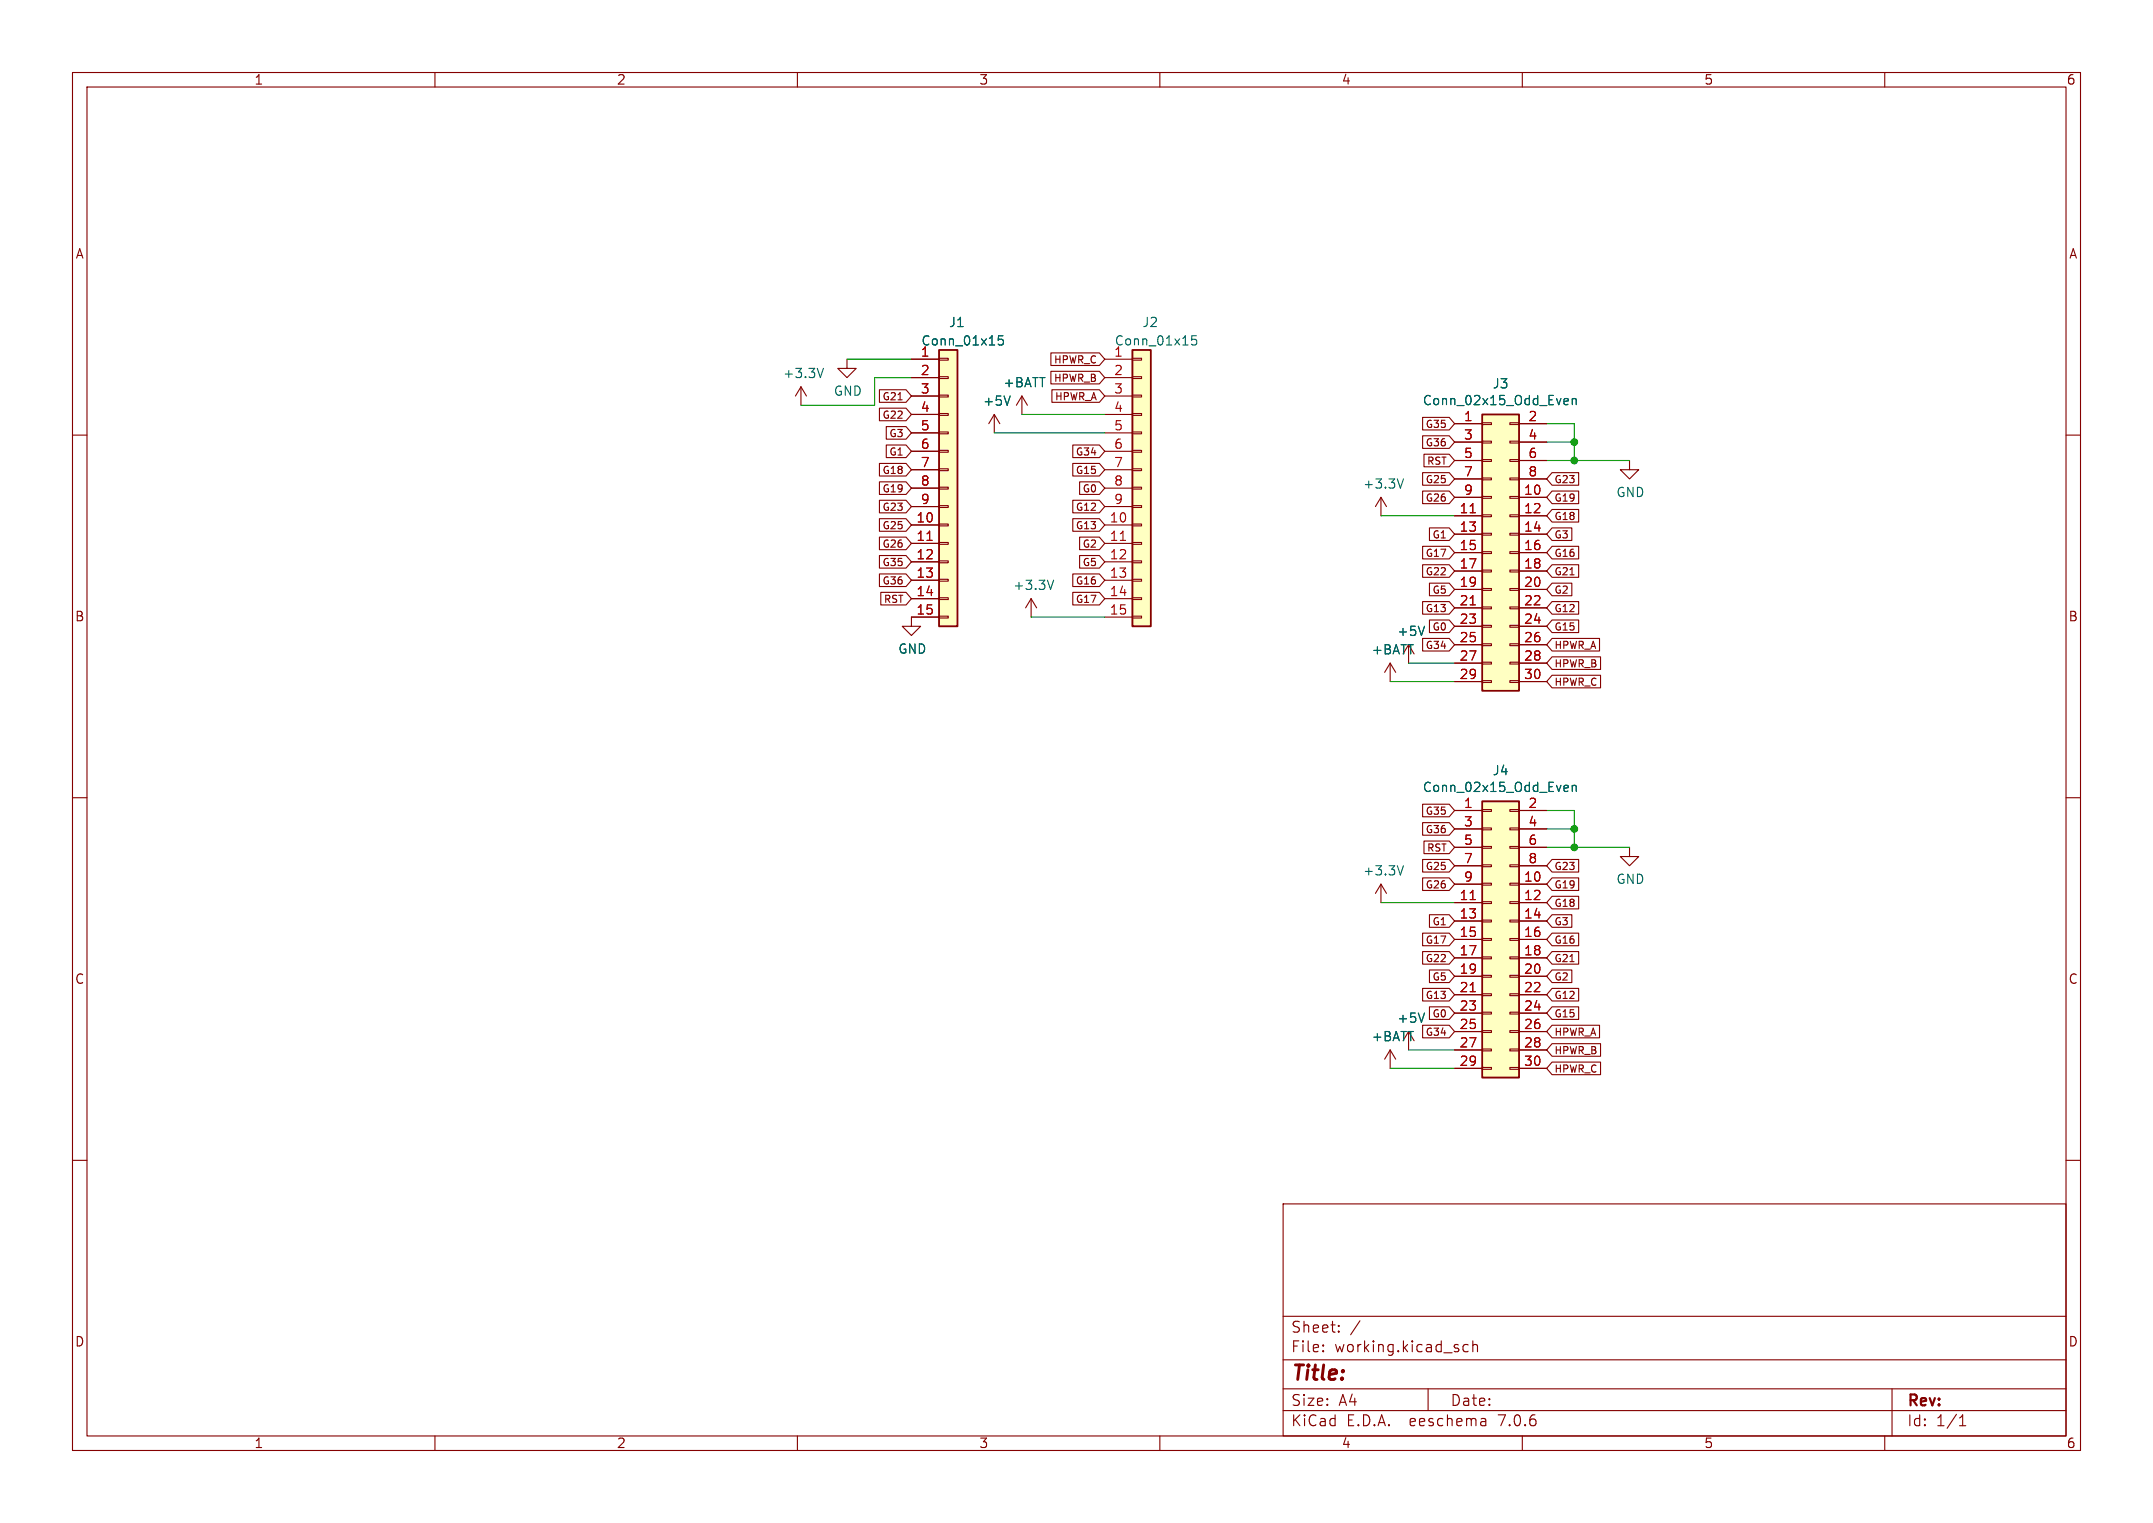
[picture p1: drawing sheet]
(kicad_sch (version 20230121) (generator eeschema)

 (paper "A4")

 (lib_symbols
  (symbol "Connector_Generic:Conn_01x15" (pin_names (offset 1.016) hide) (in_bom yes) (on_board yes)
   (property "Reference" "J" (at 0 20.32 0) (effects (font (size 1.27 1.27))))
   (property "Value" "Conn_01x15" (at 0 -20.32 0) (effects (font (size 1.27 1.27))))
   (property "Footprint" "" (at 0 0 0) (effects (font (size 1.27 1.27)) hide))
   (property "Datasheet" "~" (at 0 0 0) (effects (font (size 1.27 1.27)) hide))
   (symbol "Conn_01x15_1_1"
    (rectangle (start -1.27 -17.653) (end 0 -17.907) (stroke (width 0.1524) (type default)) (fill (type none)))
    (rectangle (start -1.27 -15.113) (end 0 -15.367) (stroke (width 0.1524) (type default)) (fill (type none)))
    (rectangle (start -1.27 -12.573) (end 0 -12.827) (stroke (width 0.1524) (type default)) (fill (type none)))
    (rectangle (start -1.27 -10.033) (end 0 -10.287) (stroke (width 0.1524) (type default)) (fill (type none)))
    (rectangle (start -1.27 -7.493) (end 0 -7.747) (stroke (width 0.1524) (type default)) (fill (type none)))
    (rectangle (start -1.27 -4.953) (end 0 -5.207) (stroke (width 0.1524) (type default)) (fill (type none)))
    (rectangle (start -1.27 -2.413) (end 0 -2.667) (stroke (width 0.1524) (type default)) (fill (type none)))
    (rectangle (start -1.27 0.127) (end 0 -0.127) (stroke (width 0.1524) (type default)) (fill (type none)))
    (rectangle (start -1.27 2.667) (end 0 2.413) (stroke (width 0.1524) (type default)) (fill (type none)))
    (rectangle (start -1.27 5.207) (end 0 4.953) (stroke (width 0.1524) (type default)) (fill (type none)))
    (rectangle (start -1.27 7.747) (end 0 7.493) (stroke (width 0.1524) (type default)) (fill (type none)))
    (rectangle (start -1.27 10.287) (end 0 10.033) (stroke (width 0.1524) (type default)) (fill (type none)))
    (rectangle (start -1.27 12.827) (end 0 12.573) (stroke (width 0.1524) (type default)) (fill (type none)))
    (rectangle (start -1.27 15.367) (end 0 15.113) (stroke (width 0.1524) (type default)) (fill (type none)))
    (rectangle (start -1.27 17.907) (end 0 17.653) (stroke (width 0.1524) (type default)) (fill (type none)))
    (rectangle (start -1.27 19.05) (end 1.27 -19.05) (stroke (width 0.254) (type default)) (fill (type background)))
    (pin passive line (at -5.08 17.78 0) (length 3.81) (name "Pin_1" (effects (font (size 1.27 1.27)))) (number "1" (effects (font (size 1.27 1.27)))))
    (pin passive line (at -5.08 -5.08 0) (length 3.81) (name "Pin_10" (effects (font (size 1.27 1.27)))) (number "10" (effects (font (size 1.27 1.27)))))
    (pin passive line (at -5.08 -7.62 0) (length 3.81) (name "Pin_11" (effects (font (size 1.27 1.27)))) (number "11" (effects (font (size 1.27 1.27)))))
    (pin passive line (at -5.08 -10.16 0) (length 3.81) (name "Pin_12" (effects (font (size 1.27 1.27)))) (number "12" (effects (font (size 1.27 1.27)))))
    (pin passive line (at -5.08 -12.7 0) (length 3.81) (name "Pin_13" (effects (font (size 1.27 1.27)))) (number "13" (effects (font (size 1.27 1.27)))))
    (pin passive line (at -5.08 -15.24 0) (length 3.81) (name "Pin_14" (effects (font (size 1.27 1.27)))) (number "14" (effects (font (size 1.27 1.27)))))
    (pin passive line (at -5.08 -17.78 0) (length 3.81) (name "Pin_15" (effects (font (size 1.27 1.27)))) (number "15" (effects (font (size 1.27 1.27)))))
    (pin passive line (at -5.08 15.24 0) (length 3.81) (name "Pin_2" (effects (font (size 1.27 1.27)))) (number "2" (effects (font (size 1.27 1.27)))))
    (pin passive line (at -5.08 12.7 0) (length 3.81) (name "Pin_3" (effects (font (size 1.27 1.27)))) (number "3" (effects (font (size 1.27 1.27)))))
    (pin passive line (at -5.08 10.16 0) (length 3.81) (name "Pin_4" (effects (font (size 1.27 1.27)))) (number "4" (effects (font (size 1.27 1.27)))))
    (pin passive line (at -5.08 7.62 0) (length 3.81) (name "Pin_5" (effects (font (size 1.27 1.27)))) (number "5" (effects (font (size 1.27 1.27)))))
    (pin passive line (at -5.08 5.08 0) (length 3.81) (name "Pin_6" (effects (font (size 1.27 1.27)))) (number "6" (effects (font (size 1.27 1.27)))))
    (pin passive line (at -5.08 2.54 0) (length 3.81) (name "Pin_7" (effects (font (size 1.27 1.27)))) (number "7" (effects (font (size 1.27 1.27)))))
    (pin passive line (at -5.08 0 0) (length 3.81) (name "Pin_8" (effects (font (size 1.27 1.27)))) (number "8" (effects (font (size 1.27 1.27)))))
    (pin passive line (at -5.08 -2.54 0) (length 3.81) (name "Pin_9" (effects (font (size 1.27 1.27)))) (number "9" (effects (font (size 1.27 1.27)))))))
  (symbol "Connector_Generic:Conn_02x15_Odd_Even" (pin_names (offset 1.016) hide) (in_bom yes) (on_board yes)
   (property "Reference" "J" (at 1.27 20.32 0) (effects (font (size 1.27 1.27))))
   (property "Value" "Conn_02x15_Odd_Even" (at 1.27 -20.32 0) (effects (font (size 1.27 1.27))))
   (property "Footprint" "" (at 0 0 0) (effects (font (size 1.27 1.27)) hide))
   (property "Datasheet" "~" (at 0 0 0) (effects (font (size 1.27 1.27)) hide))
   (symbol "Conn_02x15_Odd_Even_1_1"
    (rectangle (start -1.27 -17.653) (end 0 -17.907) (stroke (width 0.1524) (type default)) (fill (type none)))
    (rectangle (start -1.27 -15.113) (end 0 -15.367) (stroke (width 0.1524) (type default)) (fill (type none)))
    (rectangle (start -1.27 -12.573) (end 0 -12.827) (stroke (width 0.1524) (type default)) (fill (type none)))
    (rectangle (start -1.27 -10.033) (end 0 -10.287) (stroke (width 0.1524) (type default)) (fill (type none)))
    (rectangle (start -1.27 -7.493) (end 0 -7.747) (stroke (width 0.1524) (type default)) (fill (type none)))
    (rectangle (start -1.27 -4.953) (end 0 -5.207) (stroke (width 0.1524) (type default)) (fill (type none)))
    (rectangle (start -1.27 -2.413) (end 0 -2.667) (stroke (width 0.1524) (type default)) (fill (type none)))
    (rectangle (start -1.27 0.127) (end 0 -0.127) (stroke (width 0.1524) (type default)) (fill (type none)))
    (rectangle (start -1.27 2.667) (end 0 2.413) (stroke (width 0.1524) (type default)) (fill (type none)))
    (rectangle (start -1.27 5.207) (end 0 4.953) (stroke (width 0.1524) (type default)) (fill (type none)))
    (rectangle (start -1.27 7.747) (end 0 7.493) (stroke (width 0.1524) (type default)) (fill (type none)))
    (rectangle (start -1.27 10.287) (end 0 10.033) (stroke (width 0.1524) (type default)) (fill (type none)))
    (rectangle (start -1.27 12.827) (end 0 12.573) (stroke (width 0.1524) (type default)) (fill (type none)))
    (rectangle (start -1.27 15.367) (end 0 15.113) (stroke (width 0.1524) (type default)) (fill (type none)))
    (rectangle (start -1.27 17.907) (end 0 17.653) (stroke (width 0.1524) (type default)) (fill (type none)))
    (rectangle (start -1.27 19.05) (end 3.81 -19.05) (stroke (width 0.254) (type default)) (fill (type background)))
    (rectangle (start 3.81 -17.653) (end 2.54 -17.907) (stroke (width 0.1524) (type default)) (fill (type none)))
    (rectangle (start 3.81 -15.113) (end 2.54 -15.367) (stroke (width 0.1524) (type default)) (fill (type none)))
    (rectangle (start 3.81 -12.573) (end 2.54 -12.827) (stroke (width 0.1524) (type default)) (fill (type none)))
    (rectangle (start 3.81 -10.033) (end 2.54 -10.287) (stroke (width 0.1524) (type default)) (fill (type none)))
    (rectangle (start 3.81 -7.493) (end 2.54 -7.747) (stroke (width 0.1524) (type default)) (fill (type none)))
    (rectangle (start 3.81 -4.953) (end 2.54 -5.207) (stroke (width 0.1524) (type default)) (fill (type none)))
    (rectangle (start 3.81 -2.413) (end 2.54 -2.667) (stroke (width 0.1524) (type default)) (fill (type none)))
    (rectangle (start 3.81 0.127) (end 2.54 -0.127) (stroke (width 0.1524) (type default)) (fill (type none)))
    (rectangle (start 3.81 2.667) (end 2.54 2.413) (stroke (width 0.1524) (type default)) (fill (type none)))
    (rectangle (start 3.81 5.207) (end 2.54 4.953) (stroke (width 0.1524) (type default)) (fill (type none)))
    (rectangle (start 3.81 7.747) (end 2.54 7.493) (stroke (width 0.1524) (type default)) (fill (type none)))
    (rectangle (start 3.81 10.287) (end 2.54 10.033) (stroke (width 0.1524) (type default)) (fill (type none)))
    (rectangle (start 3.81 12.827) (end 2.54 12.573) (stroke (width 0.1524) (type default)) (fill (type none)))
    (rectangle (start 3.81 15.367) (end 2.54 15.113) (stroke (width 0.1524) (type default)) (fill (type none)))
    (rectangle (start 3.81 17.907) (end 2.54 17.653) (stroke (width 0.1524) (type default)) (fill (type none)))
    (pin passive line (at -5.08 17.78 0) (length 3.81) (name "Pin_1" (effects (font (size 1.27 1.27)))) (number "1" (effects (font (size 1.27 1.27)))))
    (pin passive line (at 7.62 7.62 180) (length 3.81) (name "Pin_10" (effects (font (size 1.27 1.27)))) (number "10" (effects (font (size 1.27 1.27)))))
    (pin passive line (at -5.08 5.08 0) (length 3.81) (name "Pin_11" (effects (font (size 1.27 1.27)))) (number "11" (effects (font (size 1.27 1.27)))))
    (pin passive line (at 7.62 5.08 180) (length 3.81) (name "Pin_12" (effects (font (size 1.27 1.27)))) (number "12" (effects (font (size 1.27 1.27)))))
    (pin passive line (at -5.08 2.54 0) (length 3.81) (name "Pin_13" (effects (font (size 1.27 1.27)))) (number "13" (effects (font (size 1.27 1.27)))))
    (pin passive line (at 7.62 2.54 180) (length 3.81) (name "Pin_14" (effects (font (size 1.27 1.27)))) (number "14" (effects (font (size 1.27 1.27)))))
    (pin passive line (at -5.08 0 0) (length 3.81) (name "Pin_15" (effects (font (size 1.27 1.27)))) (number "15" (effects (font (size 1.27 1.27)))))
    (pin passive line (at 7.62 0 180) (length 3.81) (name "Pin_16" (effects (font (size 1.27 1.27)))) (number "16" (effects (font (size 1.27 1.27)))))
    (pin passive line (at -5.08 -2.54 0) (length 3.81) (name "Pin_17" (effects (font (size 1.27 1.27)))) (number "17" (effects (font (size 1.27 1.27)))))
    (pin passive line (at 7.62 -2.54 180) (length 3.81) (name "Pin_18" (effects (font (size 1.27 1.27)))) (number "18" (effects (font (size 1.27 1.27)))))
    (pin passive line (at -5.08 -5.08 0) (length 3.81) (name "Pin_19" (effects (font (size 1.27 1.27)))) (number "19" (effects (font (size 1.27 1.27)))))
    (pin passive line (at 7.62 17.78 180) (length 3.81) (name "Pin_2" (effects (font (size 1.27 1.27)))) (number "2" (effects (font (size 1.27 1.27)))))
    (pin passive line (at 7.62 -5.08 180) (length 3.81) (name "Pin_20" (effects (font (size 1.27 1.27)))) (number "20" (effects (font (size 1.27 1.27)))))
    (pin passive line (at -5.08 -7.62 0) (length 3.81) (name "Pin_21" (effects (font (size 1.27 1.27)))) (number "21" (effects (font (size 1.27 1.27)))))
    (pin passive line (at 7.62 -7.62 180) (length 3.81) (name "Pin_22" (effects (font (size 1.27 1.27)))) (number "22" (effects (font (size 1.27 1.27)))))
    (pin passive line (at -5.08 -10.16 0) (length 3.81) (name "Pin_23" (effects (font (size 1.27 1.27)))) (number "23" (effects (font (size 1.27 1.27)))))
    (pin passive line (at 7.62 -10.16 180) (length 3.81) (name "Pin_24" (effects (font (size 1.27 1.27)))) (number "24" (effects (font (size 1.27 1.27)))))
    (pin passive line (at -5.08 -12.7 0) (length 3.81) (name "Pin_25" (effects (font (size 1.27 1.27)))) (number "25" (effects (font (size 1.27 1.27)))))
    (pin passive line (at 7.62 -12.7 180) (length 3.81) (name "Pin_26" (effects (font (size 1.27 1.27)))) (number "26" (effects (font (size 1.27 1.27)))))
    (pin passive line (at -5.08 -15.24 0) (length 3.81) (name "Pin_27" (effects (font (size 1.27 1.27)))) (number "27" (effects (font (size 1.27 1.27)))))
    (pin passive line (at 7.62 -15.24 180) (length 3.81) (name "Pin_28" (effects (font (size 1.27 1.27)))) (number "28" (effects (font (size 1.27 1.27)))))
    (pin passive line (at -5.08 -17.78 0) (length 3.81) (name "Pin_29" (effects (font (size 1.27 1.27)))) (number "29" (effects (font (size 1.27 1.27)))))
    (pin passive line (at -5.08 15.24 0) (length 3.81) (name "Pin_3" (effects (font (size 1.27 1.27)))) (number "3" (effects (font (size 1.27 1.27)))))
    (pin passive line (at 7.62 -17.78 180) (length 3.81) (name "Pin_30" (effects (font (size 1.27 1.27)))) (number "30" (effects (font (size 1.27 1.27)))))
    (pin passive line (at 7.62 15.24 180) (length 3.81) (name "Pin_4" (effects (font (size 1.27 1.27)))) (number "4" (effects (font (size 1.27 1.27)))))
    (pin passive line (at -5.08 12.7 0) (length 3.81) (name "Pin_5" (effects (font (size 1.27 1.27)))) (number "5" (effects (font (size 1.27 1.27)))))
    (pin passive line (at 7.62 12.7 180) (length 3.81) (name "Pin_6" (effects (font (size 1.27 1.27)))) (number "6" (effects (font (size 1.27 1.27)))))
    (pin passive line (at -5.08 10.16 0) (length 3.81) (name "Pin_7" (effects (font (size 1.27 1.27)))) (number "7" (effects (font (size 1.27 1.27)))))
    (pin passive line (at 7.62 10.16 180) (length 3.81) (name "Pin_8" (effects (font (size 1.27 1.27)))) (number "8" (effects (font (size 1.27 1.27)))))
    (pin passive line (at -5.08 7.62 0) (length 3.81) (name "Pin_9" (effects (font (size 1.27 1.27)))) (number "9" (effects (font (size 1.27 1.27)))))))
  (symbol "power:+3.3V" (power) (pin_names (offset 0)) (in_bom yes) (on_board yes)
   (property "Reference" "#PWR" (at 0 -3.81 0) (effects (font (size 1.27 1.27)) hide))
   (property "Value" "+3.3V" (at 0 3.556 0) (effects (font (size 1.27 1.27))))
   (property "Footprint" "" (at 0 0 0) (effects (font (size 1.27 1.27)) hide))
   (property "Datasheet" "" (at 0 0 0) (effects (font (size 1.27 1.27)) hide))
   (symbol "+3.3V_0_1"
    (polyline (pts (xy -0.762 1.27) (xy 0 2.54)) (stroke (width 0) (type default)) (fill (type none)))
    (polyline (pts (xy 0 0) (xy 0 2.54)) (stroke (width 0) (type default)) (fill (type none)))
    (polyline (pts (xy 0 2.54) (xy 0.762 1.27)) (stroke (width 0) (type default)) (fill (type none))))
   (symbol "+3.3V_1_1"
    (pin power_in line (at 0 0 90) (length 0) hide (name "+3V3" (effects (font (size 1.27 1.27)))) (number "1" (effects (font (size 1.27 1.27)))))))
  (symbol "power:+5V" (power) (pin_names (offset 0)) (in_bom yes) (on_board yes)
   (property "Reference" "#PWR" (at 0 -3.81 0) (effects (font (size 1.27 1.27)) hide))
   (property "Value" "+5V" (at 0 3.556 0) (effects (font (size 1.27 1.27))))
   (property "Footprint" "" (at 0 0 0) (effects (font (size 1.27 1.27)) hide))
   (property "Datasheet" "" (at 0 0 0) (effects (font (size 1.27 1.27)) hide))
   (symbol "+5V_0_1"
    (polyline (pts (xy -0.762 1.27) (xy 0 2.54)) (stroke (width 0) (type default)) (fill (type none)))
    (polyline (pts (xy 0 0) (xy 0 2.54)) (stroke (width 0) (type default)) (fill (type none)))
    (polyline (pts (xy 0 2.54) (xy 0.762 1.27)) (stroke (width 0) (type default)) (fill (type none))))
   (symbol "+5V_1_1"
    (pin power_in line (at 0 0 90) (length 0) hide (name "+5V" (effects (font (size 1.27 1.27)))) (number "1" (effects (font (size 1.27 1.27)))))))
  (symbol "power:+BATT" (power) (pin_names (offset 0)) (in_bom yes) (on_board yes)
   (property "Reference" "#PWR" (at 0 -3.81 0) (effects (font (size 1.27 1.27)) hide))
   (property "Value" "+BATT" (at 0 3.556 0) (effects (font (size 1.27 1.27))))
   (property "Footprint" "" (at 0 0 0) (effects (font (size 1.27 1.27)) hide))
   (property "Datasheet" "" (at 0 0 0) (effects (font (size 1.27 1.27)) hide))
   (symbol "+BATT_0_1"
    (polyline (pts (xy -0.762 1.27) (xy 0 2.54)) (stroke (width 0) (type default)) (fill (type none)))
    (polyline (pts (xy 0 0) (xy 0 2.54)) (stroke (width 0) (type default)) (fill (type none)))
    (polyline (pts (xy 0 2.54) (xy 0.762 1.27)) (stroke (width 0) (type default)) (fill (type none))))
   (symbol "+BATT_1_1"
    (pin power_in line (at 0 0 90) (length 0) hide (name "+BATT" (effects (font (size 1.27 1.27)))) (number "1" (effects (font (size 1.27 1.27)))))))
  (symbol "power:GND" (power) (pin_names (offset 0)) (in_bom yes) (on_board yes)
   (property "Reference" "#PWR" (at 0 -6.35 0) (effects (font (size 1.27 1.27)) hide))
   (property "Value" "GND" (at 0 -3.81 0) (effects (font (size 1.27 1.27))))
   (property "Footprint" "" (at 0 0 0) (effects (font (size 1.27 1.27)) hide))
   (property "Datasheet" "" (at 0 0 0) (effects (font (size 1.27 1.27)) hide))
   (symbol "GND_0_1"
    (polyline (pts (xy 0 0) (xy 0 -1.27) (xy 1.27 -1.27) (xy 0 -2.54) (xy -1.27 -1.27) (xy 0 -1.27)) (stroke (width 0) (type default)) (fill (type none))))
   (symbol "GND_1_1"
    (pin power_in line (at 0 0 270) (length 0) hide (name "GND" (effects (font (size 1.27 1.27)))) (number "1" (effects (font (size 1.27 1.27))))))))

 (junction (at 217.17 116.84) (diameter 0) (color 0 0 0 0))
 (junction (at 217.17 63.5) (diameter 0) (color 0 0 0 0))
 (junction (at 217.17 114.3) (diameter 0) (color 0 0 0 0))
 (junction (at 217.17 60.96) (diameter 0) (color 0 0 0 0))

 (wire (pts (xy 120.65 55.88) (xy 110.49 55.88)) (stroke (width 0) (type default)))
 (wire (pts (xy 140.97 57.15) (xy 152.4 57.15)) (stroke (width 0) (type default)))
 (wire (pts (xy 213.36 60.96) (xy 217.17 60.96)) (stroke (width 0) (type default)))
 (wire (pts (xy 200.66 71.12) (xy 190.5 71.12)) (stroke (width 0) (type default)))
 (wire (pts (xy 217.17 111.76) (xy 217.17 114.3)) (stroke (width 0) (type default)))
 (wire (pts (xy 200.66 144.78) (xy 194.31 144.78)) (stroke (width 0) (type default)))
 (wire (pts (xy 137.16 59.69) (xy 152.4 59.69)) (stroke (width 0) (type default)))
 (wire (pts (xy 217.17 58.42) (xy 217.17 60.96)) (stroke (width 0) (type default)))
 (wire (pts (xy 125.73 49.53) (xy 116.84 49.53)) (stroke (width 0) (type default)))
 (wire (pts (xy 217.17 63.5) (xy 224.79 63.5)) (stroke (width 0) (type default)))
 (wire (pts (xy 191.77 147.32) (xy 200.66 147.32)) (stroke (width 0) (type default)))
 (wire (pts (xy 200.66 91.44) (xy 194.31 91.44)) (stroke (width 0) (type default)))
 (wire (pts (xy 200.66 124.46) (xy 190.5 124.46)) (stroke (width 0) (type default)))
 (wire (pts (xy 125.73 52.07) (xy 120.65 52.07)) (stroke (width 0) (type default)))
 (wire (pts (xy 152.4 85.09) (xy 142.24 85.09)) (stroke (width 0) (type default)))
 (wire (pts (xy 191.77 93.98) (xy 200.66 93.98)) (stroke (width 0) (type default)))
 (wire (pts (xy 213.36 114.3) (xy 217.17 114.3)) (stroke (width 0) (type default)))
 (wire (pts (xy 217.17 114.3) (xy 217.17 116.84)) (stroke (width 0) (type default)))
 (wire (pts (xy 213.36 63.5) (xy 217.17 63.5)) (stroke (width 0) (type default)))
 (wire (pts (xy 213.36 116.84) (xy 217.17 116.84)) (stroke (width 0) (type default)))
 (wire (pts (xy 120.65 52.07) (xy 120.65 55.88)) (stroke (width 0) (type default)))
 (wire (pts (xy 217.17 60.96) (xy 217.17 63.5)) (stroke (width 0) (type default)))
 (wire (pts (xy 217.17 116.84) (xy 224.79 116.84)) (stroke (width 0) (type default)))
 (wire (pts (xy 213.36 111.76) (xy 217.17 111.76)) (stroke (width 0) (type default)))
 (wire (pts (xy 213.36 58.42) (xy 217.17 58.42)) (stroke (width 0) (type default)))

 (global_label "G34" (shape input) (at 200.66 142.24 180) (fields_autoplaced) (effects (font (size 0.9906 0.9906)) (justify right))
  (property "Intersheetrefs" "${INTERSHEET_REFS}" (at 195.9646 142.24 0) (effects (font (size 1.27 1.27)) (justify right) hide)))
 (global_label "G34" (shape input) (at 200.66 88.9 180) (fields_autoplaced) (effects (font (size 0.9906 0.9906)) (justify right))
  (property "Intersheetrefs" "${INTERSHEET_REFS}" (at 195.9646 88.9 0) (effects (font (size 1.27 1.27)) (justify right) hide)))
 (global_label "G3" (shape input) (at 213.36 73.66 0) (fields_autoplaced) (effects (font (size 0.9906 0.9906)) (justify left))
  (property "Intersheetrefs" "${INTERSHEET_REFS}" (at 217.112 73.66 0) (effects (font (size 1.27 1.27)) (justify left) hide)))
 (global_label "HPWR_B" (shape input) (at 213.36 144.78 0) (fields_autoplaced) (effects (font (size 0.9906 0.9906)) (justify left))
  (property "Intersheetrefs" "${INTERSHEET_REFS}" (at 221.0744 144.78 0) (effects (font (size 1.27 1.27)) (justify left) hide)))
 (global_label "HPWR_B" (shape input) (at 213.36 91.44 0) (fields_autoplaced) (effects (font (size 0.9906 0.9906)) (justify left))
  (property "Intersheetrefs" "${INTERSHEET_REFS}" (at 221.0744 91.44 0) (effects (font (size 1.27 1.27)) (justify left) hide)))
 (global_label "G16" (shape input) (at 213.36 129.54 0) (fields_autoplaced) (effects (font (size 0.9906 0.9906)) (justify left))
  (property "Intersheetrefs" "${INTERSHEET_REFS}" (at 218.0554 129.54 0) (effects (font (size 1.27 1.27)) (justify left) hide)))
 (global_label "G25" (shape input) (at 125.73 72.39 180) (fields_autoplaced) (effects (font (size 0.9906 0.9906)) (justify right))
  (property "Intersheetrefs" "${INTERSHEET_REFS}" (at 121.0346 72.39 0) (effects (font (size 1.27 1.27)) (justify right) hide)))
 (global_label "G15" (shape input) (at 152.4 64.77 180) (fields_autoplaced) (effects (font (size 0.9906 0.9906)) (justify right))
  (property "Intersheetrefs" "${INTERSHEET_REFS}" (at 147.7046 64.77 0) (effects (font (size 1.27 1.27)) (justify right) hide)))
 (global_label "G2" (shape input) (at 213.36 81.28 0) (fields_autoplaced) (effects (font (size 0.9906 0.9906)) (justify left))
  (property "Intersheetrefs" "${INTERSHEET_REFS}" (at 217.112 81.28 0) (effects (font (size 1.27 1.27)) (justify left) hide)))
 (global_label "G17" (shape input) (at 200.66 129.54 180) (fields_autoplaced) (effects (font (size 0.9906 0.9906)) (justify right))
  (property "Intersheetrefs" "${INTERSHEET_REFS}" (at 195.9646 129.54 0) (effects (font (size 1.27 1.27)) (justify right) hide)))
 (global_label "G5" (shape input) (at 200.66 134.62 180) (fields_autoplaced) (effects (font (size 0.9906 0.9906)) (justify right))
  (property "Intersheetrefs" "${INTERSHEET_REFS}" (at 196.908 134.62 0) (effects (font (size 1.27 1.27)) (justify right) hide)))
 (global_label "G23" (shape input) (at 213.36 119.38 0) (fields_autoplaced) (effects (font (size 0.9906 0.9906)) (justify left))
  (property "Intersheetrefs" "${INTERSHEET_REFS}" (at 218.0554 119.38 0) (effects (font (size 1.27 1.27)) (justify left) hide)))
 (global_label "HPWR_A" (shape input) (at 152.4 54.61 180) (fields_autoplaced) (effects (font (size 0.9906 0.9906)) (justify right))
  (property "Intersheetrefs" "${INTERSHEET_REFS}" (at 144.8271 54.61 0) (effects (font (size 1.27 1.27)) (justify right) hide)))
 (global_label "G21" (shape input) (at 125.73 54.61 180) (fields_autoplaced) (effects (font (size 0.9906 0.9906)) (justify right))
  (property "Intersheetrefs" "${INTERSHEET_REFS}" (at 121.0346 54.61 0) (effects (font (size 1.27 1.27)) (justify right) hide)))
 (global_label "HPWR_B" (shape input) (at 152.4 52.07 180) (fields_autoplaced) (effects (font (size 0.9906 0.9906)) (justify right))
  (property "Intersheetrefs" "${INTERSHEET_REFS}" (at 144.6856 52.07 0) (effects (font (size 1.27 1.27)) (justify right) hide)))
 (global_label "G1" (shape input) (at 200.66 73.66 180) (fields_autoplaced) (effects (font (size 0.9906 0.9906)) (justify right))
  (property "Intersheetrefs" "${INTERSHEET_REFS}" (at 196.908 73.66 0) (effects (font (size 1.27 1.27)) (justify right) hide)))
 (global_label "HPWR_C" (shape input) (at 213.36 93.98 0) (fields_autoplaced) (effects (font (size 0.9906 0.9906)) (justify left))
  (property "Intersheetrefs" "${INTERSHEET_REFS}" (at 221.0744 93.98 0) (effects (font (size 1.27 1.27)) (justify left) hide)))
 (global_label "G18" (shape input) (at 213.36 124.46 0) (fields_autoplaced) (effects (font (size 0.9906 0.9906)) (justify left))
  (property "Intersheetrefs" "${INTERSHEET_REFS}" (at 218.0554 124.46 0) (effects (font (size 1.27 1.27)) (justify left) hide)))
 (global_label "G0" (shape input) (at 200.66 139.7 180) (fields_autoplaced) (effects (font (size 0.9906 0.9906)) (justify right))
  (property "Intersheetrefs" "${INTERSHEET_REFS}" (at 196.908 139.7 0) (effects (font (size 1.27 1.27)) (justify right) hide)))
 (global_label "G23" (shape input) (at 125.73 69.85 180) (fields_autoplaced) (effects (font (size 0.9906 0.9906)) (justify right))
  (property "Intersheetrefs" "${INTERSHEET_REFS}" (at 121.0346 69.85 0) (effects (font (size 1.27 1.27)) (justify right) hide)))
 (global_label "G35" (shape input) (at 200.66 58.42 180) (fields_autoplaced) (effects (font (size 0.9906 0.9906)) (justify right))
  (property "Intersheetrefs" "${INTERSHEET_REFS}" (at 195.9646 58.42 0) (effects (font (size 1.27 1.27)) (justify right) hide)))
 (global_label "G36" (shape input) (at 200.66 60.96 180) (fields_autoplaced) (effects (font (size 0.9906 0.9906)) (justify right))
  (property "Intersheetrefs" "${INTERSHEET_REFS}" (at 195.9646 60.96 0) (effects (font (size 1.27 1.27)) (justify right) hide)))
 (global_label "G1" (shape input) (at 125.73 62.23 180) (fields_autoplaced) (effects (font (size 0.9906 0.9906)) (justify right))
  (property "Intersheetrefs" "${INTERSHEET_REFS}" (at 121.978 62.23 0) (effects (font (size 1.27 1.27)) (justify right) hide)))
 (global_label "G25" (shape input) (at 200.66 119.38 180) (fields_autoplaced) (effects (font (size 0.9906 0.9906)) (justify right))
  (property "Intersheetrefs" "${INTERSHEET_REFS}" (at 195.9646 119.38 0) (effects (font (size 1.27 1.27)) (justify right) hide)))
 (global_label "G12" (shape input) (at 213.36 83.82 0) (fields_autoplaced) (effects (font (size 0.9906 0.9906)) (justify left))
  (property "Intersheetrefs" "${INTERSHEET_REFS}" (at 218.0554 83.82 0) (effects (font (size 1.27 1.27)) (justify left) hide)))
 (global_label "G13" (shape input) (at 152.4 72.39 180) (fields_autoplaced) (effects (font (size 0.9906 0.9906)) (justify right))
  (property "Intersheetrefs" "${INTERSHEET_REFS}" (at 147.7046 72.39 0) (effects (font (size 1.27 1.27)) (justify right) hide)))
 (global_label "G34" (shape input) (at 152.4 62.23 180) (fields_autoplaced) (effects (font (size 0.9906 0.9906)) (justify right))
  (property "Intersheetrefs" "${INTERSHEET_REFS}" (at 147.7046 62.23 0) (effects (font (size 1.27 1.27)) (justify right) hide)))
 (global_label "G35" (shape input) (at 200.66 111.76 180) (fields_autoplaced) (effects (font (size 0.9906 0.9906)) (justify right))
  (property "Intersheetrefs" "${INTERSHEET_REFS}" (at 195.9646 111.76 0) (effects (font (size 1.27 1.27)) (justify right) hide)))
 (global_label "G18" (shape input) (at 125.73 64.77 180) (fields_autoplaced) (effects (font (size 0.9906 0.9906)) (justify right))
  (property "Intersheetrefs" "${INTERSHEET_REFS}" (at 121.0346 64.77 0) (effects (font (size 1.27 1.27)) (justify right) hide)))
 (global_label "G0" (shape input) (at 200.66 86.36 180) (fields_autoplaced) (effects (font (size 0.9906 0.9906)) (justify right))
  (property "Intersheetrefs" "${INTERSHEET_REFS}" (at 196.908 86.36 0) (effects (font (size 1.27 1.27)) (justify right) hide)))
 (global_label "G2" (shape input) (at 213.36 134.62 0) (fields_autoplaced) (effects (font (size 0.9906 0.9906)) (justify left))
  (property "Intersheetrefs" "${INTERSHEET_REFS}" (at 217.112 134.62 0) (effects (font (size 1.27 1.27)) (justify left) hide)))
 (global_label "G15" (shape input) (at 213.36 139.7 0) (fields_autoplaced) (effects (font (size 0.9906 0.9906)) (justify left))
  (property "Intersheetrefs" "${INTERSHEET_REFS}" (at 218.0554 139.7 0) (effects (font (size 1.27 1.27)) (justify left) hide)))
 (global_label "HPWR_C" (shape input) (at 213.36 147.32 0) (fields_autoplaced) (effects (font (size 0.9906 0.9906)) (justify left))
  (property "Intersheetrefs" "${INTERSHEET_REFS}" (at 221.0744 147.32 0) (effects (font (size 1.27 1.27)) (justify left) hide)))
 (global_label "G36" (shape input) (at 200.66 114.3 180) (fields_autoplaced) (effects (font (size 0.9906 0.9906)) (justify right))
  (property "Intersheetrefs" "${INTERSHEET_REFS}" (at 195.9646 114.3 0) (effects (font (size 1.27 1.27)) (justify right) hide)))
 (global_label "G0" (shape input) (at 152.4 67.31 180) (fields_autoplaced) (effects (font (size 0.9906 0.9906)) (justify right))
  (property "Intersheetrefs" "${INTERSHEET_REFS}" (at 148.648 67.31 0) (effects (font (size 1.27 1.27)) (justify right) hide)))
 (global_label "G23" (shape input) (at 213.36 66.04 0) (fields_autoplaced) (effects (font (size 0.9906 0.9906)) (justify left))
  (property "Intersheetrefs" "${INTERSHEET_REFS}" (at 218.0554 66.04 0) (effects (font (size 1.27 1.27)) (justify left) hide)))
 (global_label "G16" (shape input) (at 152.4 80.01 180) (fields_autoplaced) (effects (font (size 0.9906 0.9906)) (justify right))
  (property "Intersheetrefs" "${INTERSHEET_REFS}" (at 147.7046 80.01 0) (effects (font (size 1.27 1.27)) (justify right) hide)))
 (global_label "G12" (shape input) (at 152.4 69.85 180) (fields_autoplaced) (effects (font (size 0.9906 0.9906)) (justify right))
  (property "Intersheetrefs" "${INTERSHEET_REFS}" (at 147.7046 69.85 0) (effects (font (size 1.27 1.27)) (justify right) hide)))
 (global_label "G1" (shape input) (at 200.66 127 180) (fields_autoplaced) (effects (font (size 0.9906 0.9906)) (justify right))
  (property "Intersheetrefs" "${INTERSHEET_REFS}" (at 196.908 127 0) (effects (font (size 1.27 1.27)) (justify right) hide)))
 (global_label "G19" (shape input) (at 213.36 68.58 0) (fields_autoplaced) (effects (font (size 0.9906 0.9906)) (justify left))
  (property "Intersheetrefs" "${INTERSHEET_REFS}" (at 218.0554 68.58 0) (effects (font (size 1.27 1.27)) (justify left) hide)))
 (global_label "RST" (shape input) (at 200.66 116.84 180) (fields_autoplaced) (effects (font (size 0.9906 0.9906)) (justify right))
  (property "Intersheetrefs" "${INTERSHEET_REFS}" (at 196.1533 116.84 0) (effects (font (size 1.27 1.27)) (justify right) hide)))
 (global_label "RST" (shape input) (at 125.73 82.55 180) (fields_autoplaced) (effects (font (size 0.9906 0.9906)) (justify right))
  (property "Intersheetrefs" "${INTERSHEET_REFS}" (at 121.2233 82.55 0) (effects (font (size 1.27 1.27)) (justify right) hide)))
 (global_label "G18" (shape input) (at 213.36 71.12 0) (fields_autoplaced) (effects (font (size 0.9906 0.9906)) (justify left))
  (property "Intersheetrefs" "${INTERSHEET_REFS}" (at 218.0554 71.12 0) (effects (font (size 1.27 1.27)) (justify left) hide)))
 (global_label "HPWR_A" (shape input) (at 213.36 142.24 0) (fields_autoplaced) (effects (font (size 0.9906 0.9906)) (justify left))
  (property "Intersheetrefs" "${INTERSHEET_REFS}" (at 220.9329 142.24 0) (effects (font (size 1.27 1.27)) (justify left) hide)))
 (global_label "G22" (shape input) (at 200.66 78.74 180) (fields_autoplaced) (effects (font (size 0.9906 0.9906)) (justify right))
  (property "Intersheetrefs" "${INTERSHEET_REFS}" (at 195.9646 78.74 0) (effects (font (size 1.27 1.27)) (justify right) hide)))
 (global_label "G3" (shape input) (at 213.36 127 0) (fields_autoplaced) (effects (font (size 0.9906 0.9906)) (justify left))
  (property "Intersheetrefs" "${INTERSHEET_REFS}" (at 217.112 127 0) (effects (font (size 1.27 1.27)) (justify left) hide)))
 (global_label "G2" (shape input) (at 152.4 74.93 180) (fields_autoplaced) (effects (font (size 0.9906 0.9906)) (justify right))
  (property "Intersheetrefs" "${INTERSHEET_REFS}" (at 148.648 74.93 0) (effects (font (size 1.27 1.27)) (justify right) hide)))
 (global_label "G13" (shape input) (at 200.66 83.82 180) (fields_autoplaced) (effects (font (size 0.9906 0.9906)) (justify right))
  (property "Intersheetrefs" "${INTERSHEET_REFS}" (at 195.9646 83.82 0) (effects (font (size 1.27 1.27)) (justify right) hide)))
 (global_label "G19" (shape input) (at 125.73 67.31 180) (fields_autoplaced) (effects (font (size 0.9906 0.9906)) (justify right))
  (property "Intersheetrefs" "${INTERSHEET_REFS}" (at 121.0346 67.31 0) (effects (font (size 1.27 1.27)) (justify right) hide)))
 (global_label "G12" (shape input) (at 213.36 137.16 0) (fields_autoplaced) (effects (font (size 0.9906 0.9906)) (justify left))
  (property "Intersheetrefs" "${INTERSHEET_REFS}" (at 218.0554 137.16 0) (effects (font (size 1.27 1.27)) (justify left) hide)))
 (global_label "RST" (shape input) (at 200.66 63.5 180) (fields_autoplaced) (effects (font (size 0.9906 0.9906)) (justify right))
  (property "Intersheetrefs" "${INTERSHEET_REFS}" (at 196.1533 63.5 0) (effects (font (size 1.27 1.27)) (justify right) hide)))
 (global_label "G19" (shape input) (at 213.36 121.92 0) (fields_autoplaced) (effects (font (size 0.9906 0.9906)) (justify left))
  (property "Intersheetrefs" "${INTERSHEET_REFS}" (at 218.0554 121.92 0) (effects (font (size 1.27 1.27)) (justify left) hide)))
 (global_label "G3" (shape input) (at 125.73 59.69 180) (fields_autoplaced) (effects (font (size 0.9906 0.9906)) (justify right))
  (property "Intersheetrefs" "${INTERSHEET_REFS}" (at 121.978 59.69 0) (effects (font (size 1.27 1.27)) (justify right) hide)))
 (global_label "G22" (shape input) (at 200.66 132.08 180) (fields_autoplaced) (effects (font (size 0.9906 0.9906)) (justify right))
  (property "Intersheetrefs" "${INTERSHEET_REFS}" (at 195.9646 132.08 0) (effects (font (size 1.27 1.27)) (justify right) hide)))
 (global_label "G26" (shape input) (at 200.66 68.58 180) (fields_autoplaced) (effects (font (size 0.9906 0.9906)) (justify right))
  (property "Intersheetrefs" "${INTERSHEET_REFS}" (at 195.9646 68.58 0) (effects (font (size 1.27 1.27)) (justify right) hide)))
 (global_label "G21" (shape input) (at 213.36 78.74 0) (fields_autoplaced) (effects (font (size 0.9906 0.9906)) (justify left))
  (property "Intersheetrefs" "${INTERSHEET_REFS}" (at 218.0554 78.74 0) (effects (font (size 1.27 1.27)) (justify left) hide)))
 (global_label "HPWR_A" (shape input) (at 213.36 88.9 0) (fields_autoplaced) (effects (font (size 0.9906 0.9906)) (justify left))
  (property "Intersheetrefs" "${INTERSHEET_REFS}" (at 220.9329 88.9 0) (effects (font (size 1.27 1.27)) (justify left) hide)))
 (global_label "G15" (shape input) (at 213.36 86.36 0) (fields_autoplaced) (effects (font (size 0.9906 0.9906)) (justify left))
  (property "Intersheetrefs" "${INTERSHEET_REFS}" (at 218.0554 86.36 0) (effects (font (size 1.27 1.27)) (justify left) hide)))
 (global_label "G21" (shape input) (at 213.36 132.08 0) (fields_autoplaced) (effects (font (size 0.9906 0.9906)) (justify left))
  (property "Intersheetrefs" "${INTERSHEET_REFS}" (at 218.0554 132.08 0) (effects (font (size 1.27 1.27)) (justify left) hide)))
 (global_label "G17" (shape input) (at 200.66 76.2 180) (fields_autoplaced) (effects (font (size 0.9906 0.9906)) (justify right))
  (property "Intersheetrefs" "${INTERSHEET_REFS}" (at 195.9646 76.2 0) (effects (font (size 1.27 1.27)) (justify right) hide)))
 (global_label "G25" (shape input) (at 200.66 66.04 180) (fields_autoplaced) (effects (font (size 0.9906 0.9906)) (justify right))
  (property "Intersheetrefs" "${INTERSHEET_REFS}" (at 195.9646 66.04 0) (effects (font (size 1.27 1.27)) (justify right) hide)))
 (global_label "G5" (shape input) (at 200.66 81.28 180) (fields_autoplaced) (effects (font (size 0.9906 0.9906)) (justify right))
  (property "Intersheetrefs" "${INTERSHEET_REFS}" (at 196.908 81.28 0) (effects (font (size 1.27 1.27)) (justify right) hide)))
 (global_label "G17" (shape input) (at 152.4 82.55 180) (fields_autoplaced) (effects (font (size 0.9906 0.9906)) (justify right))
  (property "Intersheetrefs" "${INTERSHEET_REFS}" (at 147.7046 82.55 0) (effects (font (size 1.27 1.27)) (justify right) hide)))
 (global_label "G36" (shape input) (at 125.73 80.01 180) (fields_autoplaced) (effects (font (size 0.9906 0.9906)) (justify right))
  (property "Intersheetrefs" "${INTERSHEET_REFS}" (at 121.0346 80.01 0) (effects (font (size 1.27 1.27)) (justify right) hide)))
 (global_label "G5" (shape input) (at 152.4 77.47 180) (fields_autoplaced) (effects (font (size 0.9906 0.9906)) (justify right))
  (property "Intersheetrefs" "${INTERSHEET_REFS}" (at 148.648 77.47 0) (effects (font (size 1.27 1.27)) (justify right) hide)))
 (global_label "G16" (shape input) (at 213.36 76.2 0) (fields_autoplaced) (effects (font (size 0.9906 0.9906)) (justify left))
  (property "Intersheetrefs" "${INTERSHEET_REFS}" (at 218.0554 76.2 0) (effects (font (size 1.27 1.27)) (justify left) hide)))
 (global_label "G22" (shape input) (at 125.73 57.15 180) (fields_autoplaced) (effects (font (size 0.9906 0.9906)) (justify right))
  (property "Intersheetrefs" "${INTERSHEET_REFS}" (at 121.0346 57.15 0) (effects (font (size 1.27 1.27)) (justify right) hide)))
 (global_label "G35" (shape input) (at 125.73 77.47 180) (fields_autoplaced) (effects (font (size 0.9906 0.9906)) (justify right))
  (property "Intersheetrefs" "${INTERSHEET_REFS}" (at 121.0346 77.47 0) (effects (font (size 1.27 1.27)) (justify right) hide)))
 (global_label "HPWR_C" (shape input) (at 152.4 49.53 180) (fields_autoplaced) (effects (font (size 0.9906 0.9906)) (justify right))
  (property "Intersheetrefs" "${INTERSHEET_REFS}" (at 144.6856 49.53 0) (effects (font (size 1.27 1.27)) (justify right) hide)))
 (global_label "G26" (shape input) (at 125.73 74.93 180) (fields_autoplaced) (effects (font (size 0.9906 0.9906)) (justify right))
  (property "Intersheetrefs" "${INTERSHEET_REFS}" (at 121.0346 74.93 0) (effects (font (size 1.27 1.27)) (justify right) hide)))
 (global_label "G26" (shape input) (at 200.66 121.92 180) (fields_autoplaced) (effects (font (size 0.9906 0.9906)) (justify right))
  (property "Intersheetrefs" "${INTERSHEET_REFS}" (at 195.9646 121.92 0) (effects (font (size 1.27 1.27)) (justify right) hide)))
 (global_label "G13" (shape input) (at 200.66 137.16 180) (fields_autoplaced) (effects (font (size 0.9906 0.9906)) (justify right))
  (property "Intersheetrefs" "${INTERSHEET_REFS}" (at 195.9646 137.16 0) (effects (font (size 1.27 1.27)) (justify right) hide)))

 (symbol (lib_id "Connector_Generic:Conn_02x15_Odd_Even") (at 205.74 76.2 0) (unit 1) (in_bom yes) (on_board yes) (dnp no)
  (property "Reference" "J3" (at 207.01 52.9082 0) (effects (font (size 1.27 1.27))))
  (property "Value" "Conn_02x15_Odd_Even" (at 207.01 55.2196 0) (effects (font (size 1.27 1.27))))
  (property "Footprint" "footprints:PinHeader_2x15_P2.54mm_M5Stack_SpacerPCB_pads" (at 205.74 76.2 0) (effects (font (size 1.27 1.27)) hide))
  (property "Datasheet" "~" (at 205.74 76.2 0) (effects (font (size 1.27 1.27)) hide)) (pin "1") (pin "10") (pin "11") (pin "12") (pin "13") (pin "14") (pin "15") (pin "16") (pin "17") (pin "18") (pin "19") (pin "2") (pin "20") (pin "21") (pin "22") (pin "23") (pin "24") (pin "25") (pin "26") (pin "27") (pin "28") (pin "29") (pin "3") (pin "30") (pin "4") (pin "5") (pin "6") (pin "7") (pin "8") (pin "9"))

 (symbol (lib_id "power:+5V") (at 137.16 59.69 0) (unit 1) (in_bom yes) (on_board yes) (dnp no)
  (property "Reference" "#PWR0103" (at 137.16 63.5 0) (effects (font (size 1.27 1.27)) hide))
  (property "Value" "+5V" (at 137.541 55.2958 0) (effects (font (size 1.27 1.27))))
  (property "Footprint" "" (at 137.16 59.69 0) (effects (font (size 1.27 1.27)) hide))
  (property "Datasheet" "" (at 137.16 59.69 0) (effects (font (size 1.27 1.27)) hide)) (pin "1"))

 (symbol (lib_id "power:+BATT") (at 140.97 57.15 0) (unit 1) (in_bom yes) (on_board yes) (dnp no)
  (property "Reference" "#PWR0104" (at 140.97 60.96 0) (effects (font (size 1.27 1.27)) hide))
  (property "Value" "+BATT" (at 141.351 52.7558 0) (effects (font (size 1.27 1.27))))
  (property "Footprint" "" (at 140.97 57.15 0) (effects (font (size 1.27 1.27)) hide))
  (property "Datasheet" "" (at 140.97 57.15 0) (effects (font (size 1.27 1.27)) hide)) (pin "1"))

 (symbol (lib_id "Connector_Generic:Conn_02x15_Odd_Even") (at 205.74 129.54 0) (unit 1) (in_bom yes) (on_board yes) (dnp no)
  (property "Reference" "J4" (at 207.01 106.2482 0) (effects (font (size 1.27 1.27))))
  (property "Value" "Conn_02x15_Odd_Even" (at 207.01 108.5596 0) (effects (font (size 1.27 1.27))))
  (property "Footprint" "footprints:PinSocket_2x15_P2.54mm_Vertical_SMD_just_for_M5Stack_bottom" (at 205.74 129.54 0) (effects (font (size 1.27 1.27)) hide))
  (property "Datasheet" "~" (at 205.74 129.54 0) (effects (font (size 1.27 1.27)) hide)) (pin "1") (pin "10") (pin "11") (pin "12") (pin "13") (pin "14") (pin "15") (pin "16") (pin "17") (pin "18") (pin "19") (pin "2") (pin "20") (pin "21") (pin "22") (pin "23") (pin "24") (pin "25") (pin "26") (pin "27") (pin "28") (pin "29") (pin "3") (pin "30") (pin "4") (pin "5") (pin "6") (pin "7") (pin "8") (pin "9"))

 (symbol (lib_id "power:+5V") (at 194.31 144.78 0) (unit 1) (in_bom yes) (on_board yes) (dnp no)
  (property "Reference" "#PWR0105" (at 194.31 148.59 0) (effects (font (size 1.27 1.27)) hide))
  (property "Value" "+5V" (at 194.691 140.3858 0) (effects (font (size 1.27 1.27))))
  (property "Footprint" "" (at 194.31 144.78 0) (effects (font (size 1.27 1.27)) hide))
  (property "Datasheet" "" (at 194.31 144.78 0) (effects (font (size 1.27 1.27)) hide)) (pin "1"))

 (symbol (lib_id "power:+BATT") (at 191.77 147.32 0) (unit 1) (in_bom yes) (on_board yes) (dnp no)
  (property "Reference" "#PWR0106" (at 191.77 151.13 0) (effects (font (size 1.27 1.27)) hide))
  (property "Value" "+BATT" (at 192.151 142.9258 0) (effects (font (size 1.27 1.27))))
  (property "Footprint" "" (at 191.77 147.32 0) (effects (font (size 1.27 1.27)) hide))
  (property "Datasheet" "" (at 191.77 147.32 0) (effects (font (size 1.27 1.27)) hide)) (pin "1"))

 (symbol (lib_id "power:GND") (at 224.79 116.84 0) (unit 1) (in_bom yes) (on_board yes) (dnp no)
  (property "Reference" "#PWR0109" (at 224.79 123.19 0) (effects (font (size 1.27 1.27)) hide))
  (property "Value" "GND" (at 224.917 121.2342 0) (effects (font (size 1.27 1.27))))
  (property "Footprint" "" (at 224.79 116.84 0) (effects (font (size 1.27 1.27)) hide))
  (property "Datasheet" "" (at 224.79 116.84 0) (effects (font (size 1.27 1.27)) hide)) (pin "1"))

 (symbol (lib_id "power:+3.3V") (at 110.49 55.88 0) (unit 1) (in_bom yes) (on_board yes) (dnp no)
  (property "Reference" "#PWR0110" (at 110.49 59.69 0) (effects (font (size 1.27 1.27)) hide))
  (property "Value" "+3.3V" (at 110.871 51.4858 0) (effects (font (size 1.27 1.27))))
  (property "Footprint" "" (at 110.49 55.88 0) (effects (font (size 1.27 1.27)) hide))
  (property "Datasheet" "" (at 110.49 55.88 0) (effects (font (size 1.27 1.27)) hide)) (pin "1"))

 (symbol (lib_id "power:GND") (at 116.84 49.53 0) (unit 1) (in_bom yes) (on_board yes) (dnp no)
  (property "Reference" "#PWR0111" (at 116.84 55.88 0) (effects (font (size 1.27 1.27)) hide))
  (property "Value" "GND" (at 116.967 53.9242 0) (effects (font (size 1.27 1.27))))
  (property "Footprint" "" (at 116.84 49.53 0) (effects (font (size 1.27 1.27)) hide))
  (property "Datasheet" "" (at 116.84 49.53 0) (effects (font (size 1.27 1.27)) hide)) (pin "1"))

 (symbol (lib_id "power:+3.3V") (at 190.5 124.46 0) (unit 1) (in_bom yes) (on_board yes) (dnp no)
  (property "Reference" "#PWR0113" (at 190.5 128.27 0) (effects (font (size 1.27 1.27)) hide))
  (property "Value" "+3.3V" (at 190.881 120.0658 0) (effects (font (size 1.27 1.27))))
  (property "Footprint" "" (at 190.5 124.46 0) (effects (font (size 1.27 1.27)) hide))
  (property "Datasheet" "" (at 190.5 124.46 0) (effects (font (size 1.27 1.27)) hide)) (pin "1"))

 (symbol (lib_id "power:+3.3V") (at 142.24 85.09 0) (unit 1) (in_bom yes) (on_board yes) (dnp no)
  (property "Reference" "#PWR0115" (at 142.24 88.9 0) (effects (font (size 1.27 1.27)) hide))
  (property "Value" "+3.3V" (at 142.621 80.6958 0) (effects (font (size 1.27 1.27))))
  (property "Footprint" "" (at 142.24 85.09 0) (effects (font (size 1.27 1.27)) hide))
  (property "Datasheet" "" (at 142.24 85.09 0) (effects (font (size 1.27 1.27)) hide)) (pin "1"))

 (symbol (lib_id "power:+5V") (at 194.31 91.44 0) (unit 1) (in_bom yes) (on_board yes) (dnp no)
  (property "Reference" "#PWR0101" (at 194.31 95.25 0) (effects (font (size 1.27 1.27)) hide))
  (property "Value" "+5V" (at 194.691 87.0458 0) (effects (font (size 1.27 1.27))))
  (property "Footprint" "" (at 194.31 91.44 0) (effects (font (size 1.27 1.27)) hide))
  (property "Datasheet" "" (at 194.31 91.44 0) (effects (font (size 1.27 1.27)) hide)) (pin "1"))

 (symbol (lib_id "power:+BATT") (at 191.77 93.98 0) (unit 1) (in_bom yes) (on_board yes) (dnp no)
  (property "Reference" "#PWR0102" (at 191.77 97.79 0) (effects (font (size 1.27 1.27)) hide))
  (property "Value" "+BATT" (at 192.151 89.5858 0) (effects (font (size 1.27 1.27))))
  (property "Footprint" "" (at 191.77 93.98 0) (effects (font (size 1.27 1.27)) hide))
  (property "Datasheet" "" (at 191.77 93.98 0) (effects (font (size 1.27 1.27)) hide)) (pin "1"))

 (symbol (lib_id "power:GND") (at 224.79 63.5 0) (unit 1) (in_bom yes) (on_board yes) (dnp no)
  (property "Reference" "#PWR0107" (at 224.79 69.85 0) (effects (font (size 1.27 1.27)) hide))
  (property "Value" "GND" (at 224.917 67.8942 0) (effects (font (size 1.27 1.27))))
  (property "Footprint" "" (at 224.79 63.5 0) (effects (font (size 1.27 1.27)) hide))
  (property "Datasheet" "" (at 224.79 63.5 0) (effects (font (size 1.27 1.27)) hide)) (pin "1"))

 (symbol (lib_id "power:+3.3V") (at 190.5 71.12 0) (unit 1) (in_bom yes) (on_board yes) (dnp no)
  (property "Reference" "#PWR0108" (at 190.5 74.93 0) (effects (font (size 1.27 1.27)) hide))
  (property "Value" "+3.3V" (at 190.881 66.7258 0) (effects (font (size 1.27 1.27))))
  (property "Footprint" "" (at 190.5 71.12 0) (effects (font (size 1.27 1.27)) hide))
  (property "Datasheet" "" (at 190.5 71.12 0) (effects (font (size 1.27 1.27)) hide)) (pin "1"))

 (symbol (lib_id "Connector_Generic:Conn_01x15") (at 130.81 67.31 0) (unit 1) (in_bom yes) (on_board yes) (dnp no)
  (property "Reference" "J1" (at 130.81 44.45 0) (effects (font (size 1.27 1.27)) (justify left)))
  (property "Value" "Conn_01x15" (at 127 46.99 0) (effects (font (size 1.27 1.27)) (justify left)))
  (property "Footprint" "footprints:PinSocket_1x15_P2.54mm_Vertical_without_silk" (at 130.81 67.31 0) (effects (font (size 1.27 1.27)) hide))
  (property "Datasheet" "~" (at 130.81 67.31 0) (effects (font (size 1.27 1.27)) hide)) (pin "1") (pin "10") (pin "11") (pin "12") (pin "13") (pin "14") (pin "15") (pin "2") (pin "3") (pin "4") (pin "5") (pin "6") (pin "7") (pin "8") (pin "9"))

 (symbol (lib_id "Connector_Generic:Conn_01x15") (at 157.48 67.31 0) (unit 1) (in_bom yes) (on_board yes) (dnp no)
  (property "Reference" "J2" (at 157.48 44.45 0) (effects (font (size 1.27 1.27)) (justify left)))
  (property "Value" "Conn_01x15" (at 153.67 46.99 0) (effects (font (size 1.27 1.27)) (justify left)))
  (property "Footprint" "footprints:PinSocket_1x15_P2.54mm_Vertical_without_silk" (at 157.48 67.31 0) (effects (font (size 1.27 1.27)) hide))
  (property "Datasheet" "~" (at 157.48 67.31 0) (effects (font (size 1.27 1.27)) hide)) (pin "1") (pin "10") (pin "11") (pin "12") (pin "13") (pin "14") (pin "15") (pin "2") (pin "3") (pin "4") (pin "5") (pin "6") (pin "7") (pin "8") (pin "9"))

 (symbol (lib_id "power:GND") (at 125.73 85.09 0) (unit 1) (in_bom yes) (on_board yes) (dnp no)
  (property "Reference" "#PWR0112" (at 125.73 91.44 0) (effects (font (size 1.27 1.27)) hide))
  (property "Value" "GND" (at 125.857 89.4842 0) (effects (font (size 1.27 1.27))))
  (property "Footprint" "" (at 125.73 85.09 0) (effects (font (size 1.27 1.27)) hide))
  (property "Datasheet" "" (at 125.73 85.09 0) (effects (font (size 1.27 1.27)) hide)) (pin "1"))

 (sheet_instances (path "" (page "1"))))
